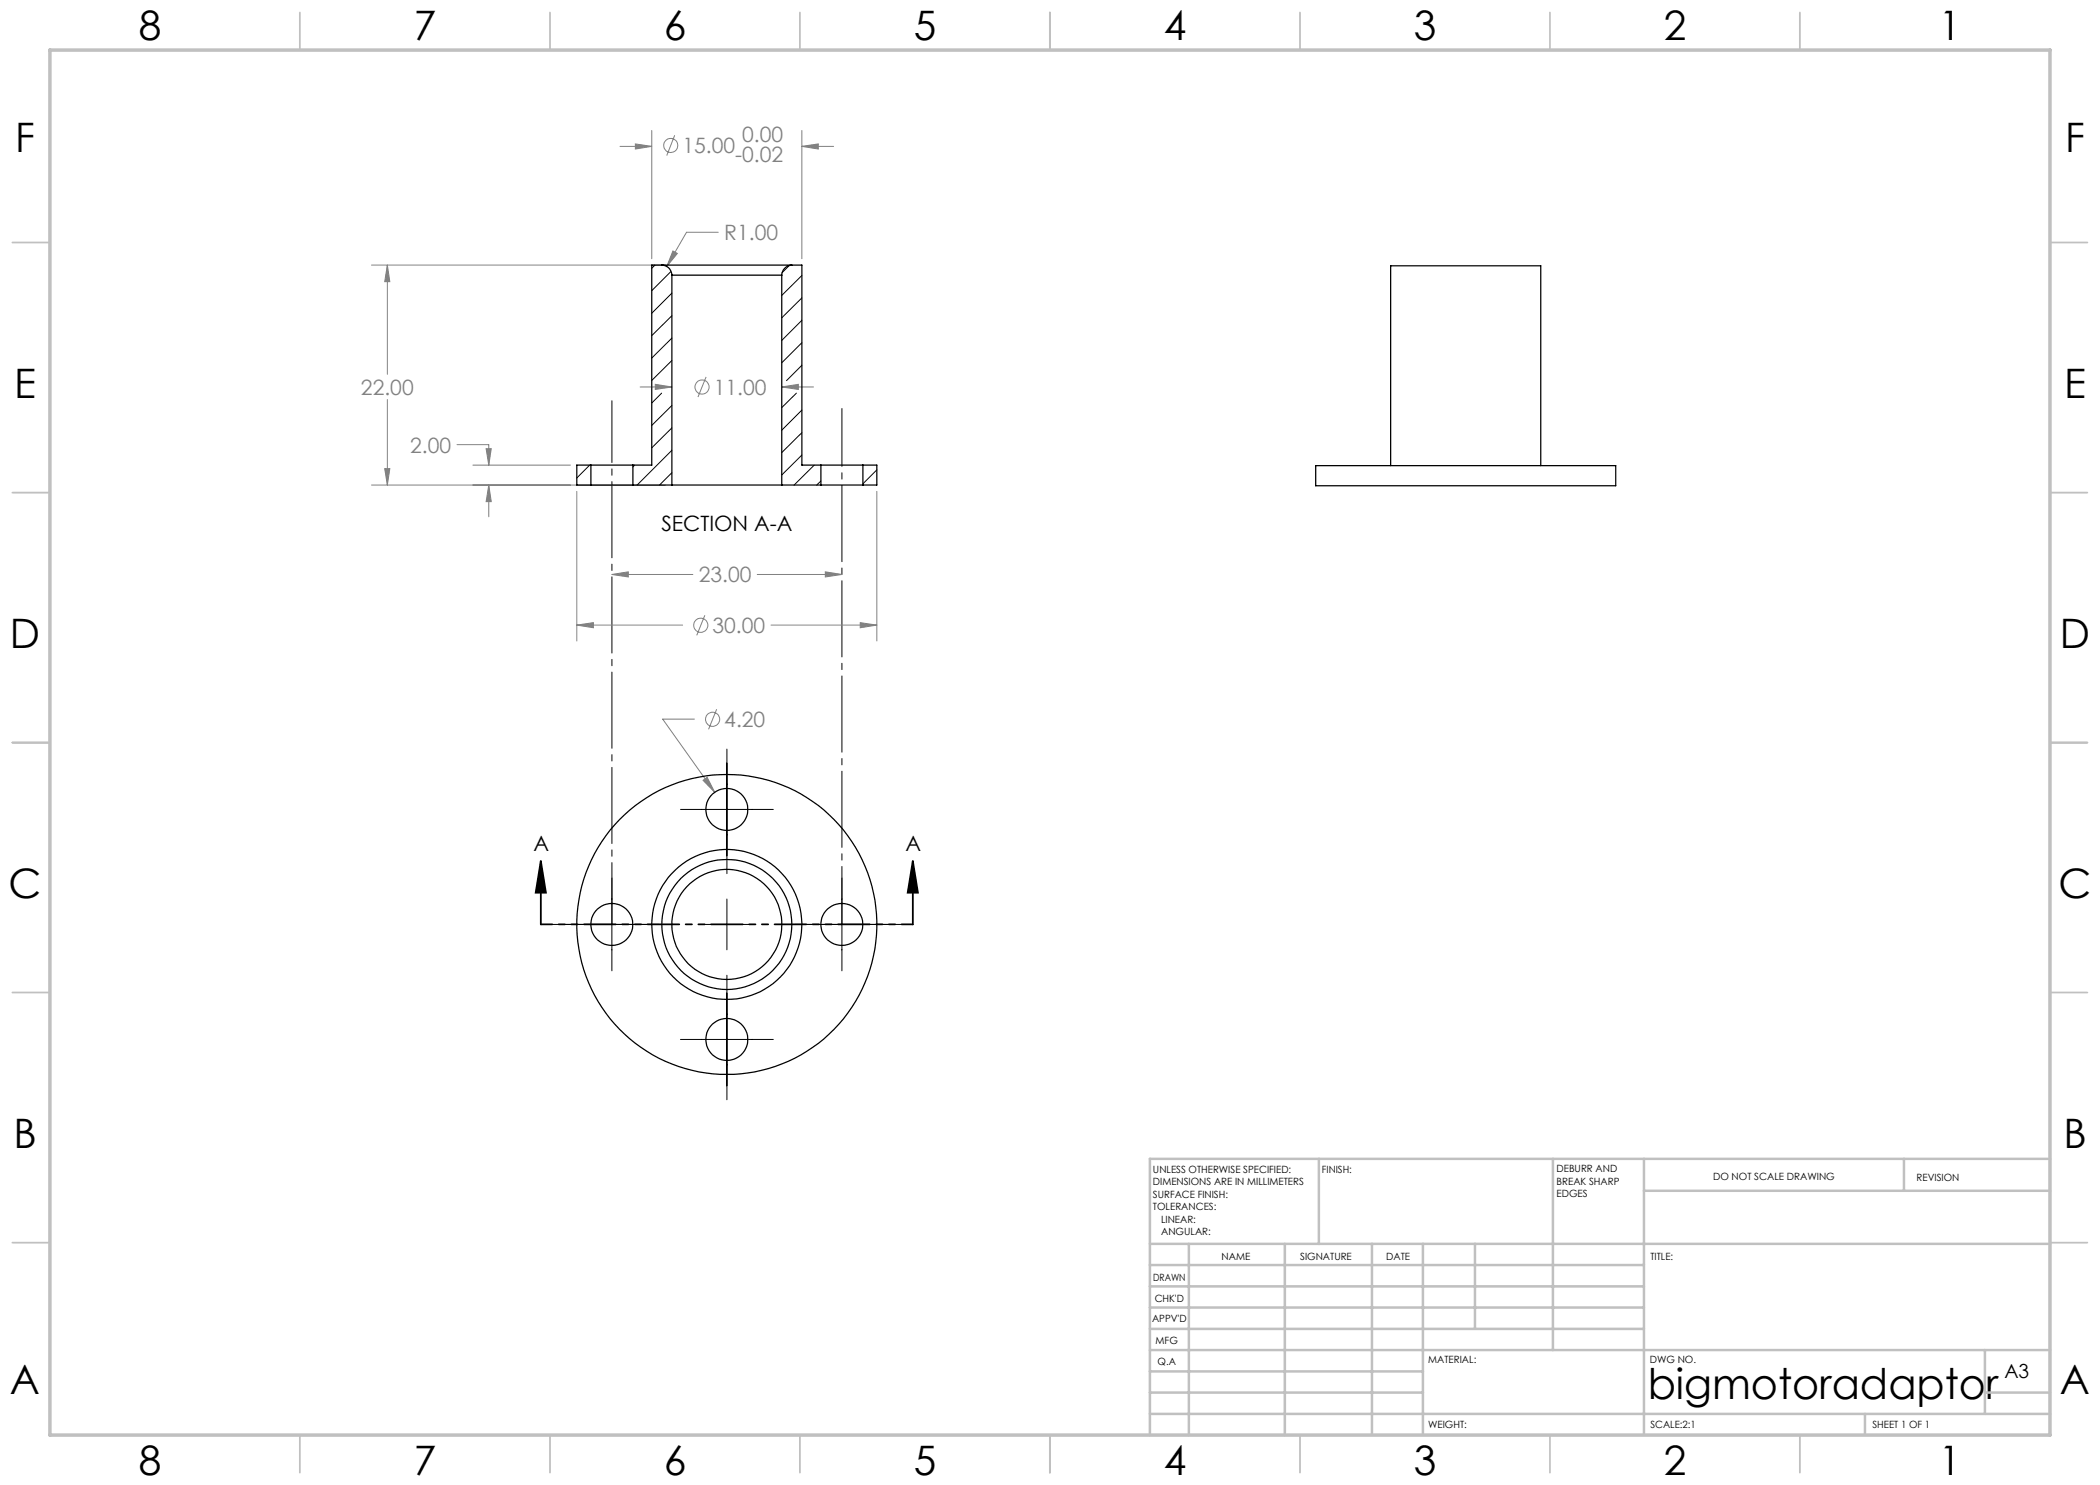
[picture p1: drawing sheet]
<svg xmlns="http://www.w3.org/2000/svg" width="420mm" height="297mm" viewBox="0 0 420 297" stroke-linecap="round" stroke-linejoin="round" font-family="sans-serif">
<g fill="none" stroke="#808080" stroke-width=".2">
<path d="M124 29.3h6.4M127.1 28.8l3.3 .5-3.3 .5zM130.4 26.1v25.6M134.9 27.1l-1.6 4M160.4 29.3l3.3-.5v1zM160.4 26.1v25.6M160.4 29.3h6.3M74.3 53h58.8M77.5 53l.5 3.3h-1.1zM77.5 53v21.9M134.6 50.2l.9 .5-2.1 2.6zM143.7 46.5h-6.4l-3.9 6.8"/>
<path d="M77.5 79.9v17.1M128 77.4h6.4M131.1 76.9l3.3 .5-3.3 .5zM141.2 75.4l-1.6 4M156.4 77.4l3.3-.5v1zM156.4 77.4h6.3M74.3 97h58.8M76.9 93.7h1.1l-.5 3.3zM91.4 88.9h6.4v4.1M94.6 93h19.5M97.2 89.7h1l-.4 3.3zM97.8 97l.4 3.3h-1z"/>
<path d="M97.8 97v6.4M115.4 98.3v29.9M175.4 98.3v29.9M122.4 114.9l3.3-.5v1zM122.4 114.9h16.2M151.4 114.9h17M165.1 114.4l3.3 .5-3.3 .5zM115.4 125l3.3-.5v1.1zM115.4 125h21.1M141 123l-1.7 4.1M154.2 125h21.2M172 124.5l3.4 .5-3.4 .6z"/>
<path d="M138.9 143.8h-6.4l10.4 14.7M140.6 156.1l.8-.6 1.5 3zM143.3 141.8l-1.6 4.1"/>
<circle cx="134.2" cy="29.1" r="1.42"/>
<circle cx="140.4" cy="77.4" r="1.41"/>
<circle cx="140.1" cy="125" r="1.42"/>
<circle cx="142.5" cy="143.9" r="1.41"/>
</g>
<path d="M108.2 172.2l1 6.3h-2.1zM108.2 172.2v12.7M182.6 172.2l1 6.3h-2.1zM182.6 172.2v12.7" fill="none" stroke="#000" stroke-width=".35"/>
<path d="M145.4 149.8v24.9M122.4 175.6v18.6M136.1 161.9h18.6M145.4 179.8v10.2M168.4 175.6v18.6M110.3 184.9h24.9M140.3 184.9h10.2M145.4 195v25M155.5 184.9h24.9M136.1 207.9h18.6" fill="none" stroke="#000" stroke-width=".2"/>
<path d="M182.6 184.9h-74.4" fill="none" stroke="#000" stroke-width=".35" stroke-dasharray="6.3 1.3 1.3 1.3 1.3 1.3" stroke-dashoffset="4.1"/>
<path d="M122.4 184.9v-104.7" fill="none" stroke="#000" stroke-width=".2" stroke-dasharray="15.2 1.3 1.3 1.3" stroke-dashoffset="2.9"/>
<path d="M168.4 184.9v-103.2" fill="none" stroke="#000" stroke-width=".2" stroke-dasharray="15.2 1.3 1.3 1.3" stroke-dashoffset="3.7"/>
<g fill="none" stroke="#c0c0c0" stroke-width=".35">
<path d="M60 2.5v7.5M110 2.5v7.5M160 2.5v7.5M210 2.5v7.5M260 2.5v7.5M310 2.5v7.5M360 2.5v7.5M2.5 48.5h7.5M410 48.5h7.5M2.5 98.5h7.5M410 98.5h7.5M2.5 148.5h7.5"/>
<path d="M410 148.5h7.5M2.5 198.5h7.5M410 198.5h7.5M2.5 248.5h7.5M410 248.5h7.5M60 287v7.5M110 287v7.5M160 287v7.5M210 287v7.5M260 287v7.5M310 287v7.5M360 287v7.5"/>
</g>
<g fill="none" stroke="#c0c0c0" stroke-width=".5">
<path d="M263.8 231.8v17M310.6 231.8v38.2M328.8 231.8v55.2M328.8 238.2h81.2M380.8 231.8v6.4M410 231.8h-180v55.2M230 248.8h180M230 257.3h98.8M230 253h98.8M237.8 248.8v38.2M257 248.8v38.2M274.4 248.8v38.2"/>
<path d="M284.6 248.8v38.2M295 248.8v17M230 265.8h98.8M230 261.5h98.8M230 278.5h54.6M230 274.3h54.6M230 270h180M397 278.5h13M397 270v12.8M230 282.8h180M373 282.8v4.2"/>
</g>
<path d="M10 10h400v277h-400z" fill="none" stroke="#c0c0c0" stroke-width=".7"/>
<path d="M182.6 172.2l1 6.3h-2.1zM108.2 172.2l1 6.3h-2.1z" fill="#000"/>
<g fill="#808080">
<path d="M122.4 114.9l3.3-.5v1zM165.1 114.4l3.3 .5-3.3 .5z"/>
<path d="M140.6 156.1l2.3 2.4-1.5-3zM115.4 125l3.3-.5v1.1zM172 124.5l3.4 .5-3.4 .6zM131.1 76.9l3.3 .5-3.3 .5zM156.4 77.4l3.3-.5v1zM127.1 28.8l3.3 .5-3.3 .5zM160.4 29.3l3.3-.5v1zM97.2 89.7h1l-.4 3.3zM97.8 97l.4 3.3h-1zM77.5 53l.5 3.3h-1.1zM76.9 93.7h1.1l-.5 3.3zM134.6 50.2l-1.2 3.1 2.1-2.6z"/>
</g>
<g fill="none" stroke="#000" stroke-width=".25">
<path d="M132.4 53a2.03 2.03 0 0 1 2 2M132.4 53h26M132.4 53h-2v40h-3.8M134.4 55h22M134.4 55v42M156.4 55v42M158.4 53a2.1 2.1 0 0 0-2 2M158.4 53h2v40h3.8M118.2 97h8.4M118.2 93h8.4M118.2 93h-2.8v4h2.8M118.2 93v4"/>
<path d="M126.6 93v4M126.6 97h7.8M134.4 97h22M156.4 97h7.8M164.2 97h8.4M164.2 93h8.4M164.2 93v4M172.6 93h2.8v4h-2.8M172.6 93v4M263.1 93.1h60v4.1h-60zM278.1 93.1v-39.9h30.1v39.9"/>
<circle cx="145.4" cy="161.9" r="4.2"/>
<circle cx="122.4" cy="184.9" r="4.2"/>
<circle cx="145.4" cy="184.9" r="15"/>
<circle cx="145.4" cy="184.9" r="13"/>
<circle cx="145.4" cy="184.9" r="30"/>
<circle cx="145.4" cy="184.9" r="11"/>
<circle cx="168.4" cy="184.9" r="4.2"/>
<circle cx="145.4" cy="207.9" r="4.2"/>
</g>
<g fill="none" stroke="#000" stroke-width=".2">
<path d="M131 53l-.6 .7M134.2 54.3l-3.8 3.8M134.4 58.6l-4 4M157.9 53.1l-1.5 1.4M160.4 55.1l-4 4M160.4 59.6l-4 4M132.3 78.6l-1.9 2M134.4 63.1l-4 4M134.4 67.6l-4 4M134.4 72.1l-4 4M159.3 78.6l-2.9 2.9M160.4 64.1l-4 4"/>
<path d="M160.4 68.5l-4 4.1M160.4 73.1l-3.1 3M117.9 93l-2.5 2.6M126.9 93l-.3 .4M134.4 81.1l-4 4M134.4 85.6l-4 4M134.4 90.1l-7 6.9M134.4 94.5l-2.5 2.5M160.4 82l-4 4M160.4 86.5l-4 4M160.4 91l-4 4M162.8 93l-4 4"/>
<path d="M164.2 96.2l-.9 .8M175.4 94l-2.8 2.8"/>
</g>
<text font-size="8.5" x="329.6" y="279.7">bigmotoradaptor</text>
<g font-size="8.1">
<text x="27.8" y="8">8</text>
<text x="82.8" y="8">7</text>
<text x="132.8" y="8">6</text>
<text x="182.8" y="8">5</text>
<text x="232.8" y="8">4</text>
<text x="282.8" y="8">3</text>
<text x="332.8" y="8">2</text>
<text x="387.8" y="8">1</text>
<text x="3" y="30.4">F</text>
<text x="413" y="30.4">F</text>
<text x="2.8" y="79.6">E</text>
<text x="412.8" y="79.6">E</text>
<text x="2" y="129.6">D</text>
<text x="412" y="129.6">D</text>
<text x="1.7" y="179.6">C</text>
<text x="411.7" y="179.6">C</text>
<text x="2.7" y="229.6">B</text>
<text x="412.7" y="229.6">B</text>
<text x="2" y="278.9">A</text>
<text x="412" y="278.9">A</text>
<text x="27.8" y="295">8</text>
<text x="82.8" y="295">7</text>
<text x="132.8" y="295">6</text>
<text x="182.8" y="295">5</text>
<text x="232.8" y="295">4</text>
<text x="282.8" y="295">3</text>
<text x="332.8" y="295">2</text>
<text x="387.8" y="295">1</text>
</g>
<g font-size="4.2" fill="#808080">
<text x="148.5" y="28.3">0.00</text>
<text x="136.5" y="30.6">15.00</text>
<text x="147" y="32.5">-0.02</text>
<text x="144.9" y="48">R1.00</text>
<text x="72.2" y="79">22.00</text>
<text x="142.8" y="78.9">11.00</text>
<text x="82" y="90.5">2.00</text>
<text x="139.8" y="116.5">23.00</text>
<text x="142.5" y="126.6">30.00</text>
<text x="144.9" y="145.4">4.20</text>
</g>
<g font-size="4.2">
<text x="132.3" y="106.3">SECTION A-A</text>
<text x="106.7" y="170.3">A</text>
<text x="181.1" y="170.3">A</text>
</g>
<text font-size="3.9" x="400.9" y="275.5">A3</text>
<g font-size="2">
<text x="230.6" y="234.6">UNLESS OTHERWISE SPECIFIED:</text>
<text x="230.6" y="237.1">DIMENSIONS ARE IN MILLIMETERS</text>
<text x="230.6" y="239.6">SURFACE FINISH:</text>
<text x="264.4" y="234.6">FINISH:</text>
<text x="311.3" y="234.5">DEBURR AND</text>
<text x="311.3" y="237">BREAK SHARP</text>
<text x="311.3" y="239.5">EDGES</text>
<text x="342.6" y="236">DO NOT SCALE DRAWING</text>
<text x="383.3" y="236.2">REVISION</text>
<text x="230.6" y="242.1">TOLERANCES:</text>
<text x="232.2" y="244.6">LINEAR:</text>
<text x="232.2" y="247.1">ANGULAR:</text>
<text x="244.3" y="252">NAME</text>
<text x="260" y="251.9">SIGNATURE</text>
<text x="277.2" y="251.9">DATE</text>
<text x="330.1" y="251.9">TITLE:</text>
<text x="230.6" y="256.1">DRAWN</text>
<text x="230.9" y="260.3">CHK'D</text>
<text x="230.4" y="264.4">APPV'D</text>
<text x="231.1" y="268.8">MFG</text>
<text x="231.5" y="273">Q.A</text>
<text x="285.6" y="272.5">MATERIAL:</text>
<text x="330" y="272.5">DWG NO.</text>
<text x="285.6" y="285.5">WEIGHT:</text>
<text x="330.1" y="285.6">SCALE:2:1</text>
<text x="374.5" y="285.6">SHEET 1 OF 1</text>
</g>
</svg>
